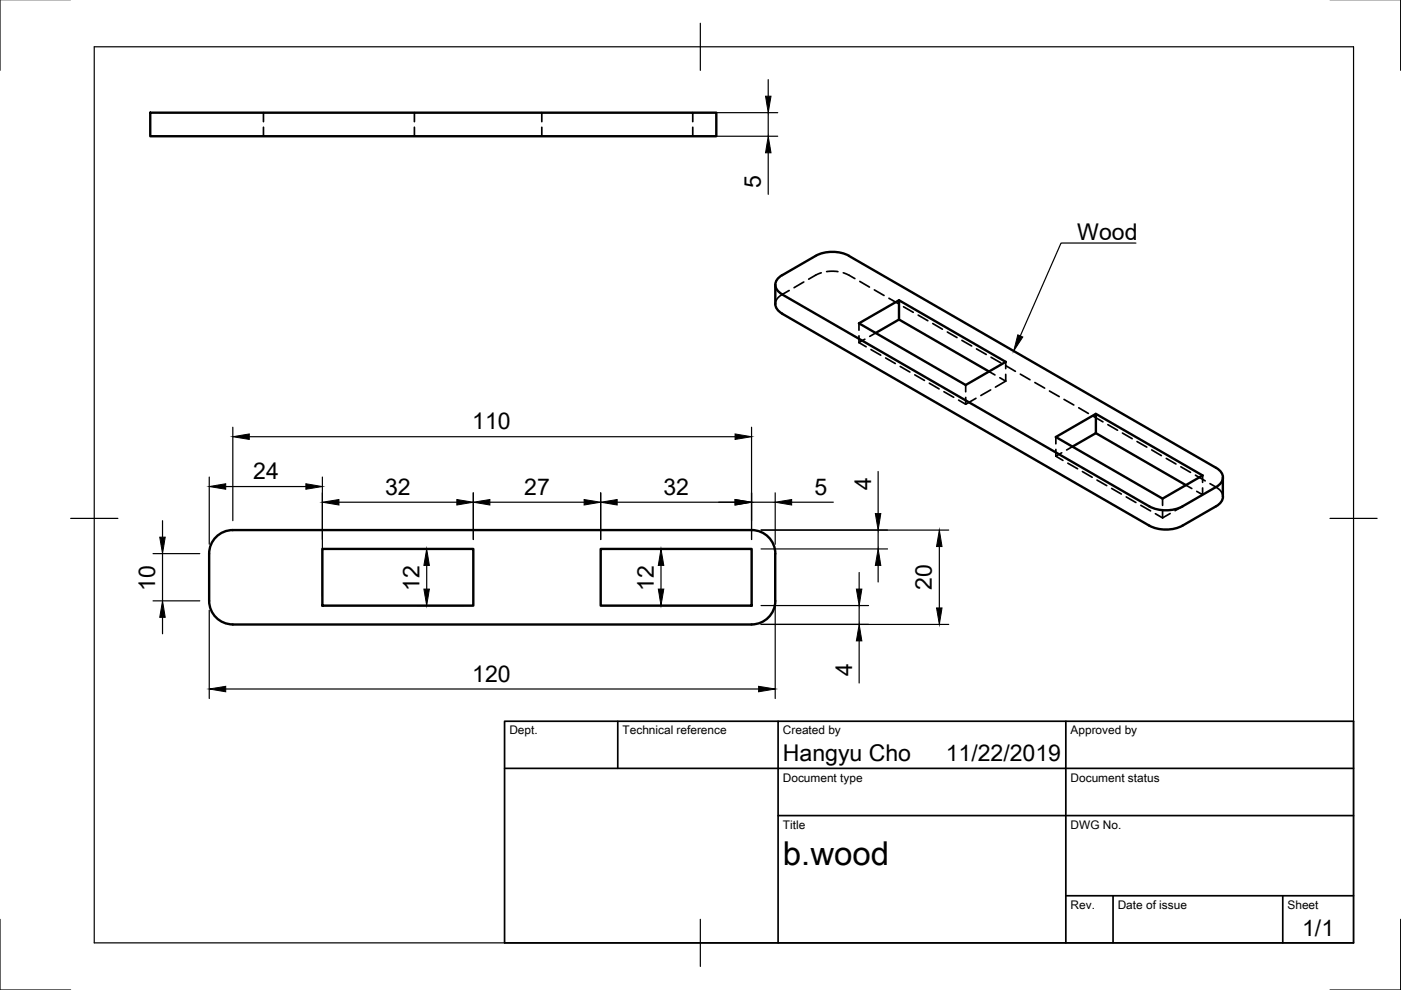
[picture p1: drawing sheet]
<svg xmlns="http://www.w3.org/2000/svg" width="297mm" height="210mm" viewBox="0 0 297 210" stroke-linecap="round" stroke-linejoin="round" font-family="sans-serif">
<!-- layer: Hidden -->
<g fill="none" stroke="#000" stroke-width=".36">
<path d="M55.9 23.9v1.9M55.9 27v1.9M87.9 23.9v1.9M87.9 27v1.9M114.9 23.9v1.9M114.9 27v1.9M146.9 23.9v1.9M146.9 27v1.9M170.4 59.8l-2 1.2M174.1 57.8l-2.7 1.4M175.3 57.6h2.4M178.8 57.8l2.5 1.3"/>
<path d="M182.3 59.7l2 1.2M167.3 61.6l-2.2 1.3-.4 .6-.3 1M182.1 68.6v1.4M182.1 71.2v1.4M182.1 72.6l1.5 .9M183.4 71.9l-1.3 .7M184.7 74.1l2 1.2M185.4 61.5l2 1.1M185.7 70.6l-1.3 .7M187.8 75.9l2 1.2M188.5 63.2l2 1.2M190.9 77.7l2 1.2"/>
<path d="M191.6 65l2 1.2M194 79.5l2 1.2M194.7 66.8l2 1.2M197.8 68.6l2 1.2M200.9 70.4l2 1.2M203.9 72.2l2.1 1.2M207 74l2.1 1.2M209.7 78.8l1.2 .7M210.1 75.7l2.1 1.2M213.2 76.7v1.5M213.2 79.4v1.4M213.2 77.5l2.1 1.2"/>
<path d="M216.3 79.3l2.1 1.2M197 81.3l2.1 1.2M200.1 83.1l2.1 1.1M203.2 84.8l1.5 .9M204.7 84.3v1.4l2.2-1.3M204.7 81.6v1.5M210 82.7l-2 1.2M212 80.1l1.2 .7M213.2 80.8l-2.1 1.3M219.4 81.1l2.1 1.2M222.5 82.9l2.1 1.2M223.9 92.7v1.4"/>
<path d="M223.9 95.3v1.4M223.9 96.7l1.5 .9M225.1 96l-1.2 .7M225.6 84.7l2.1 1.2M226.4 98.2l2.1 1.2M227.4 94.7l-1.3 .7M228.7 86.5l2.1 1.2M229.5 100l2.1 1.2M231.8 88.3l2 1.1M234.9 90l2 1.2M238 91.8l2.1 1.2M241.1 93.6l2 1.2"/>
<path d="M244.2 95.4l2 1.2M247.3 97.2l2 1.2M250.4 99l2 1.2M232.6 101.8l2.1 1.2M235.7 103.6l2 1.1M238.8 105.4l2 1.1M241.9 107.1l2 1.2M245 108.9l1.5 .9M246.5 105.7v1.5M246.5 108.3v1.5M248.1 108.9l-1.6 .9M250.7 107.4l-1.6 .9"/>
<path d="M251.4 102.9l1.3 .7M253.4 100.7l2.1 1.3M255 103.5v1.4l-1.3-.7M255 100.8v1.5M256.5 102.5l1.3 .8 1 .7 .3 .7 .2 .6"/>
</g>
<!-- layer: Visible -->
<g fill="none" stroke="#000" stroke-width=".51">
<path d="M31.9 23.9h120v5h-120zM165.8 58.3a2.17 2.17 0 0 0-1.4 2.1 2.17 2.17 0 0 0 1.4 2l77.9 45a7.8 7.8 0 0 0 7 0M172.9 54.3l-7.1 4M172.9 54.2a7.8 7.8 0 0 1 7.1 0M180 54.3l77.8 44.9a2.16 2.16 0 0 1 1.5 2 2.16 2.16 0 0 1-1.5 2.1l-7.1 4.1M164.4 60.4v4.1a2.47 2.47 0 0 0 1.4 2l77.9 44.9a7.8 7.8 0 0 0 7 0M190.6 63.7l-8.5 4.9 22.6 13 8.5-4.9-22.6-13v4M190.6 67.7l19.1 11.1M190.6 67.7l-4.9 2.9M232.3 87.7l-8.4 5 22.6 13 8.5-4.9-22.7-13.1v4.1M232.3 91.8l19.1 11.1M232.3 91.8l-4.9 2.9"/>
<path d="M45.5 114.2a5 5 0 0 1 3.8-1.8h110.1a5 5 0 0 1 5 5v10a5 5 0 0 1-5 5h-110a5 5 0 0 1-5.1-5v-10a5 5 0 0 1 1.2-3.2zM68.3 116.4h32.1v12h-32.1zM127.4 116.4h32v12h-32zM259.3 101.2v4.1M259.3 105.3a2.42 2.42 0 0 1-1.5 2.1l-7.1 4"/>
</g>
<!-- layer: Border -->
<path d="M0 -.1v15M297 -.1v15M20 9.9h267v190h-267zM148.5 4.9v10M15 109.9h10M282 109.9h10M0 194.9v15h15M148.5 194.9v10M297 194.9v15h-15" fill="none" stroke="#000" stroke-width=".25"/>
<!-- layer: TitleBlock -->
<path d="M107 152.9h180v47h-180zM131 152.9v10M165 152.9v47M226 152.9v47M107 162.9h180M165 172.9h122M226 189.9h61M236 189.9v10M272 189.9v10" fill="none" stroke="#000" stroke-width=".36"/>
<!-- layer: Dimensions -->
<g fill="none" stroke="#000" stroke-width=".25">
<path d="M162.9 16.9v3.5M33.9 23.9h131M33.9 28.9h131M162.9 23.9v5M162.9 32.4v8.8M49.4 90.6v19.8M52.9 92.6h103M159.3 90.6v23.8M186.2 100v8.9M32.4 117.4h10M34.5 110.4v3.5M34.5 117.4v10"/>
<path d="M44.4 101.1v14.3M47.9 103.2h17M68.3 101.1v25.3M71.9 106.5h25M88.5 116.4h9.9M90.5 119.9v5M100.4 104.5v9.9M103.9 106.5h19.9M127.4 104.5v9.9M130.9 106.5h25M140.1 119.9v5M159.3 106.5h5.1"/>
<path d="M161.4 116.4h26.8M161.4 112.4h39.7M164.4 104.5v10.9M164.4 119.4v28.7M167.9 106.5h8.8M186.2 112.4v4M186.2 119.9v3.5M199.2 115.9v13M32.4 127.4h10M34.5 130.9v3.5M44.4 129.4v18.7M88.5 128.4h9.9"/>
<path d="M161.4 128.4h22.7M161.4 132.4h39.7M182.2 121.4v3.5M182.2 128.4v4M182.2 135.9v8.9M47.9 146.1h112.9"/>
</g>
<g fill="#000" stroke="#000" stroke-width=".21">
<path d="M162.3 20.4h1.2l-.6 3.5zM162.9 28.9l.6 3.5h-1.2zM49.4 92.6l3.5-.6v1.2zM155.9 92l3.4 .6-3.4 .6zM33.9 113.9h1.1l-.5 3.5zM44.4 103.2l3.5-.6v1.1zM64.9 102.6l3.4 .6-3.4 .5zM68.3 106.5l3.6-.6v1.2zM90.5 116.4l.5 3.5h-1.1zM96.9 105.9l3.5 .6-3.5 .6zM100.4 106.5l3.5-.6v1.2zM123.8 105.9l3.6 .6-3.6 .6z"/>
<path d="M127.4 106.5l3.5-.6v1.2zM140.1 116.4l.6 3.5h-1.1zM155.9 105.9l3.4 .6-3.4 .6zM164.4 106.5l3.5-.6v1.2zM186.2 116.4l.6 3.5h-1.2zM185.6 108.9h1.2l-.6 3.5zM199.2 112.4l.5 3.5h-1.1zM34.5 127.4l.5 3.5h-1.1zM89.9 124.9h1.1l-.5 3.5zM139.6 124.9h1.1l-.6 3.5zM181.6 124.9h1.1l-.5 3.5zM182.2 132.4l.5 3.5h-1.1z"/>
<path d="M198.6 128.9h1.1l-.5 3.5zM44.4 146.1l3.5-.6v1.2zM160.8 145.5l3.6 .6-3.6 .6z"/>
</g>
<!-- layer: Annotations -->
<path d="M215.8 71l1.1 .5-2 2.9z" fill="#000" stroke="#000" stroke-width=".21"/>
<path d="M240.8 51.5h-15.8l-8.7 19.7" fill="none" stroke="#000" stroke-width=".25"/>
<text font-size="7" x="166" y="183.4">b.wood</text>
<g font-size="4.9">
<text x="161.3" y="39.9" transform="rotate(-90 161.3 39.9)">5</text>
<text x="228.4" y="50.8">Wood</text>
<text x="100.1" y="91">110</text>
<text x="53.7" y="101.7">24</text>
<text x="81.7" y="104.9">32</text>
<text x="111.2" y="105">27</text>
<text x="140.7" y="104.9">32</text>
<text x="172.7" y="104.9">5</text>
<text x="184.7" y="103.9" transform="rotate(-90 184.7 103.9)">4</text>
<text x="32.9" y="125.3" transform="rotate(-90 32.9 125.3)">10</text>
<text x="89" y="125.2" transform="rotate(-90 89 125.2)">12</text>
<text x="138.6" y="125.2" transform="rotate(-90 138.6 125.2)">12</text>
<text x="197.6" y="125.1" transform="rotate(-90 197.6 125.1)">20</text>
<text x="180.7" y="143.4" transform="rotate(-90 180.7 143.4)">4</text>
<text x="100.1" y="144.5">120</text>
<text x="166" y="161.4">Hangyu Cho</text>
<text x="200.5" y="161.4">11/22/2019</text>
<text x="276.1" y="198.5">1/1</text>
</g>
<g font-size="2.5">
<text x="108" y="155.7">Dept.</text>
<text x="132" y="155.7">Technical reference</text>
<text x="166" y="155.7">Created by</text>
<text x="227" y="155.7">Approved by</text>
<text x="166" y="165.7">Document type</text>
<text x="227" y="165.7">Document status</text>
<text x="166" y="175.7">Title</text>
<text x="227" y="175.7">DWG No.</text>
<text x="227" y="192.7">Rev.</text>
<text x="237" y="192.7">Date of issue</text>
<text x="273" y="192.7">Sheet</text>
</g>
</svg>
